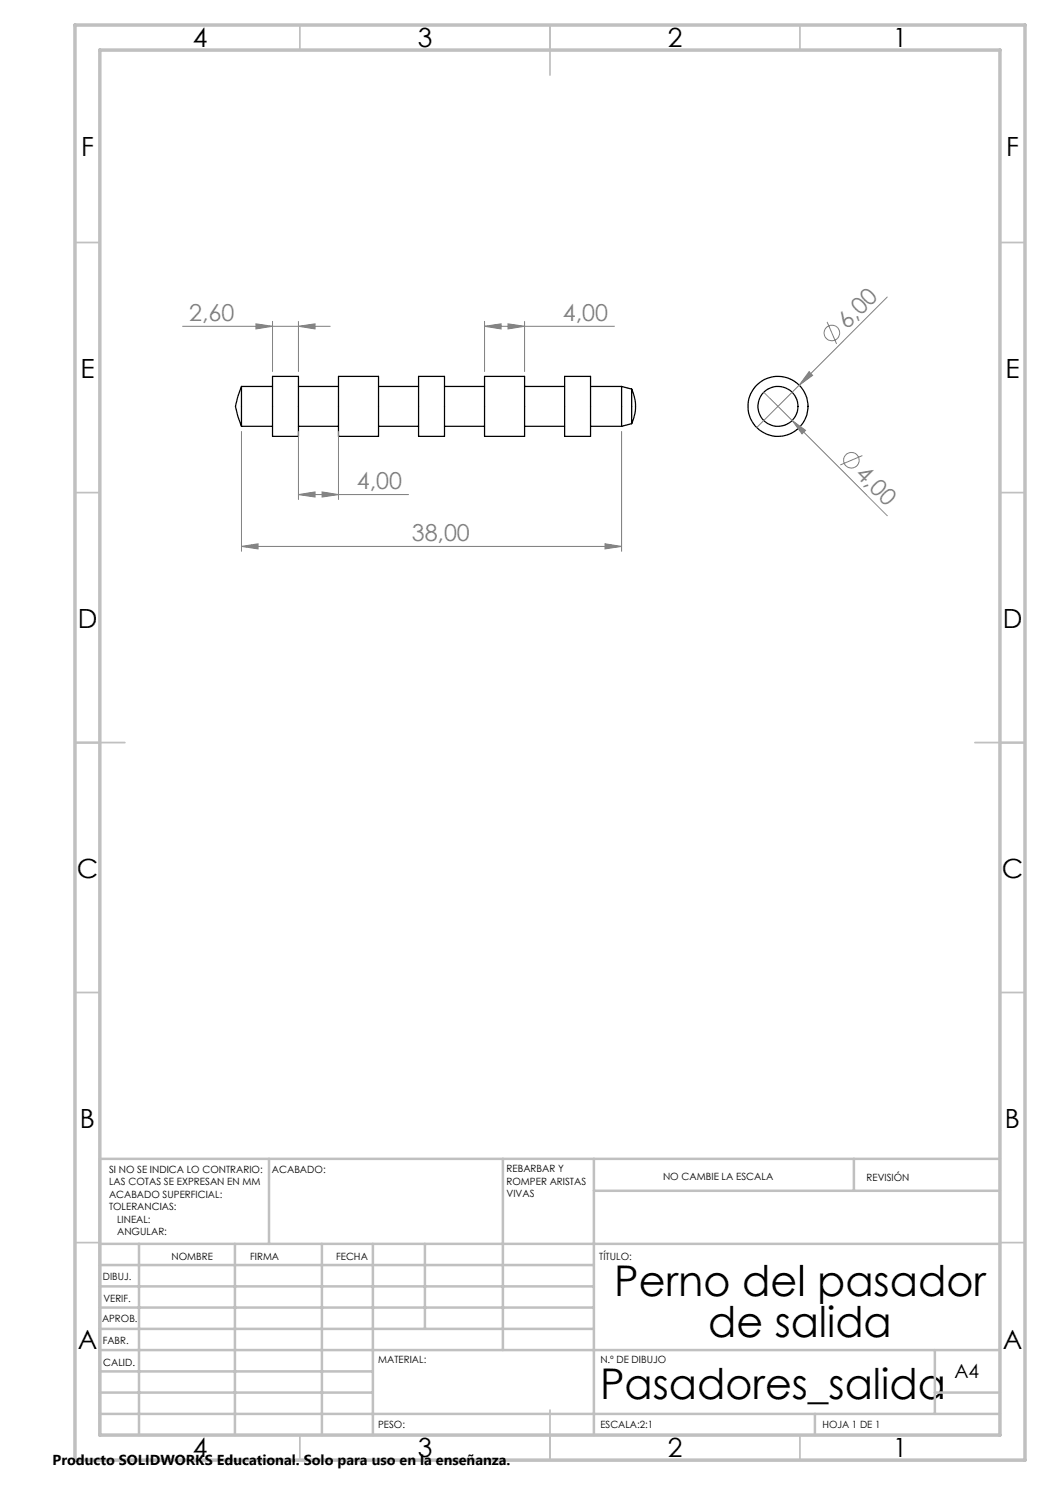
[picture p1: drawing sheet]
<svg xmlns="http://www.w3.org/2000/svg" width="210mm" height="297mm" viewBox="0 0 210 297" stroke-linecap="round" stroke-linejoin="round" font-family="sans-serif">
<g fill="none" stroke="#000" stroke-width=".25">
<path d="M48.3 77.3l-.5 1.4a5.6 5.6 0 0 0-.2 4.6l.7 2M48.3 77.3v8M48.3 77.3h6.2M54.5 75.3h5.2v12h-5.2zM59.7 77.3h8M67.7 75.3h8v12h-8zM75.7 77.3h8M83.7 75.3h5.2v12h-5.2zM88.9 77.3h8M96.9 75.3h8v12h-8zM104.9 77.3h8M112.9 75.3h5.2v12h-5.2z"/>
<path d="M118.1 77.3h6.2M124.3 77.3v8M124.3 77.3l2 .5M126.3 77.8a8.1 8.1 0 0 1 0 6.9M126.3 77.8v6.9M48.3 85.3h6.2M59.7 85.3h8M75.7 85.3h8M88.9 85.3h8M104.9 85.3h8M118.1 85.3h6.2M126.3 84.7l-2 .6"/>
<circle cx="155.6" cy="81.3" r="4"/>
<circle cx="155.6" cy="81.3" r="6"/>
</g>
<g fill="none" stroke="#808080" stroke-width=".2">
<path d="M177.4 59.4l-17.6 17.6M36.5 65.3h29.5M51.2 64.8l3.3 .5-3.3 .5zM54.5 64.3v10M59.7 65.3l3.3-.5v1zM59.7 64.3v10M96.9 65.3l3.3-.5v1zM96.9 65.3h26M96.9 64.3v10M101.6 64.8l3.3 .5-3.3 .5zM104.9 64.3v10M152.8 78.5l5.6 5.6"/>
<path d="M159.8 77l-8.5 8.5M161.8 74.3l.7 .8-2.7 1.9zM165.4 64.4l1.9 4.4M48.3 86.3v24M59.7 98.9l3.3-.5v1zM59.7 86.3v13.6M59.7 98.9h22M64.4 98.4l3.3 .5-3.3 .5zM67.7 86.3v13.6M124.3 86.3v24M158.4 84.1l2.7 2-.7 .7zM158.4 84.1l19 19"/>
<path d="M172.5 91.1l-4.4 1.9M48.3 109.3l3.3-.5v1zM48.3 109.3h76M121 108.8l3.3 .5-3.3 .5z"/>
<circle cx="166.4" cy="66.6" r="1.55"/>
<circle cx="170.3" cy="92.1" r="1.57"/>
</g>
<g fill="none" stroke="#c0c0c0" stroke-width=".35">
<path d="M60 5v5M110 5v10M160 5v5M15 48.5h5M200 48.5h5M15 98.5h5M200 98.5h5M15 148.5h10M195 148.5h10M15 198.5h5M200 198.5h5M15 248.5h5"/>
<path d="M200 248.5h5M60 287v5M110 282v10M160 287v5"/>
</g>
<g fill="none" stroke="#c0c0c0" stroke-width=".5">
<path d="M53.8 231.8v17M100.6 231.8v38.2M118.8 231.8v55.2M118.8 238.2h81.2M170.8 231.8v6.4M200 231.8h-180v55.2M20 248.8h180M20 257.3h98.8M20 253h98.8M27.8 248.8v38.2M47 248.8v38.2M64.4 248.8v38.2"/>
<path d="M74.6 248.8v38.2M85 248.8v17M20 265.8h98.8M20 261.5h98.8M20 278.5h54.6M20 274.3h54.6M20 270h180M187 278.5h13M187 270v12.8M20 282.8h180M163 282.8v4.2"/>
</g>
<path d="M15 5h190v287h-190zM20 10h180v277h-180z" fill="none" stroke="#c0c0c0" stroke-width=".7"/>
<g fill="#808080">
<path d="M161.8 74.3l.7 .8-2.7 1.9z"/>
<path d="M158.4 84.1l2.7 2-.7 .7z"/>
<path d="M59.7 65.3l3.3-.5v1zM51.2 64.8l3.3 .5-3.3 .5zM101.6 64.8l3.3 .5-3.3 .5zM96.9 65.3l3.3-.5v1z"/>
<path d="M59.7 98.9l3.3-.5v1zM64.4 98.4l3.3 .5-3.3 .5z"/>
<path d="M121 108.8l3.3 .5-3.3 .5zM48.3 109.3l3.3-.5v1z"/>
</g>
<g font-size="8.5">
<text x="122.9" y="259.3">Perno del pasador</text>
<text x="141.6" y="267.4">de salida</text>
<text x="120" y="279.7">Pasadores_salida</text>
</g>
<g font-size="5.3">
<text x="38.5" y="9.5">4</text>
<text x="83.5" y="9.5">3</text>
<text x="133.6" y="9.5">2</text>
<text x="178.6" y="9.5">1</text>
<text x="16.2" y="31.3">F</text>
<text x="201.2" y="31.3">F</text>
<text x="16.1" y="75.5">E</text>
<text x="201.1" y="75.5">E</text>
<text x="15.5" y="125.5">D</text>
<text x="200.5" y="125.5">D</text>
<text x="15.4" y="175.5">C</text>
<text x="200.4" y="175.5">C</text>
<text x="16" y="225.5">B</text>
<text x="201" y="225.5">B</text>
<text x="15.5" y="269.8">A</text>
<text x="200.5" y="269.8">A</text>
<text x="38.5" y="291.5">4</text>
<text x="83.5" y="291.5">3</text>
<text x="133.6" y="291.5">2</text>
<text x="178.6" y="291.5">1</text>
</g>
<g font-size="4.7" fill="#808080">
<text x="37.8" y="64.2">2,60</text>
<text x="112.6" y="64.2">4,00</text>
<text x="169.4" y="66" transform="rotate(-45 169.4 66)">6,00</text>
<text x="170.9" y="95.1" transform="rotate(45 170.9 95.1)">4,00</text>
<text x="71.4" y="97.9">4,00</text>
<text x="82.3" y="108.2">38,00</text>
</g>
<text font-size="3.9" x="190.9" y="275.5">A4</text>
<text font-size="2.9" x="10.5" y="292.9">Producto SOLIDWORKS Educational. Solo para uso en la enseñanza.</text>
<g font-size="2">
<text x="21.8" y="234.6">SI NO SE INDICA LO CONTRARIO:</text>
<text x="21.8" y="237.1">LAS COTAS SE EXPRESAN EN MM</text>
<text x="21.8" y="239.6">ACABADO SUPERFICIAL:</text>
<text x="54.4" y="234.6">ACABADO:</text>
<text x="101.3" y="234.5">REBARBAR Y</text>
<text x="101.3" y="237">ROMPER ARISTAS</text>
<text x="101.3" y="239.5">VIVAS</text>
<text x="132.6" y="236">NO CAMBIE LA ESCALA</text>
<text x="173.3" y="236.2">REVISIÓN</text>
<text x="21.8" y="242.1">TOLERANCIAS:</text>
<text x="23.4" y="244.6">LINEAL:</text>
<text x="23.4" y="247.1">ANGULAR:</text>
<text x="34.3" y="252">NOMBRE</text>
<text x="50" y="251.9">FIRMA</text>
<text x="67.2" y="251.9">FECHA</text>
<text x="119.9" y="251.9">TÍTULO:</text>
<text x="20.6" y="256.1">DIBUJ.</text>
<text x="20.7" y="260.3">VERIF.</text>
<text x="20.4" y="264.4">APROB.</text>
<text x="20.5" y="268.8">FABR.</text>
<text x="20.7" y="273.1">CALID.</text>
<text x="75.6" y="272.5">MATERIAL:</text>
<text x="120.1" y="272.5">N.º DE DIBUJO</text>
<text x="75.6" y="285.5">PESO:</text>
<text x="120.1" y="285.6">ESCALA:2:1</text>
<text x="164.5" y="285.6">HOJA 1 DE 1</text>
</g>
</svg>
